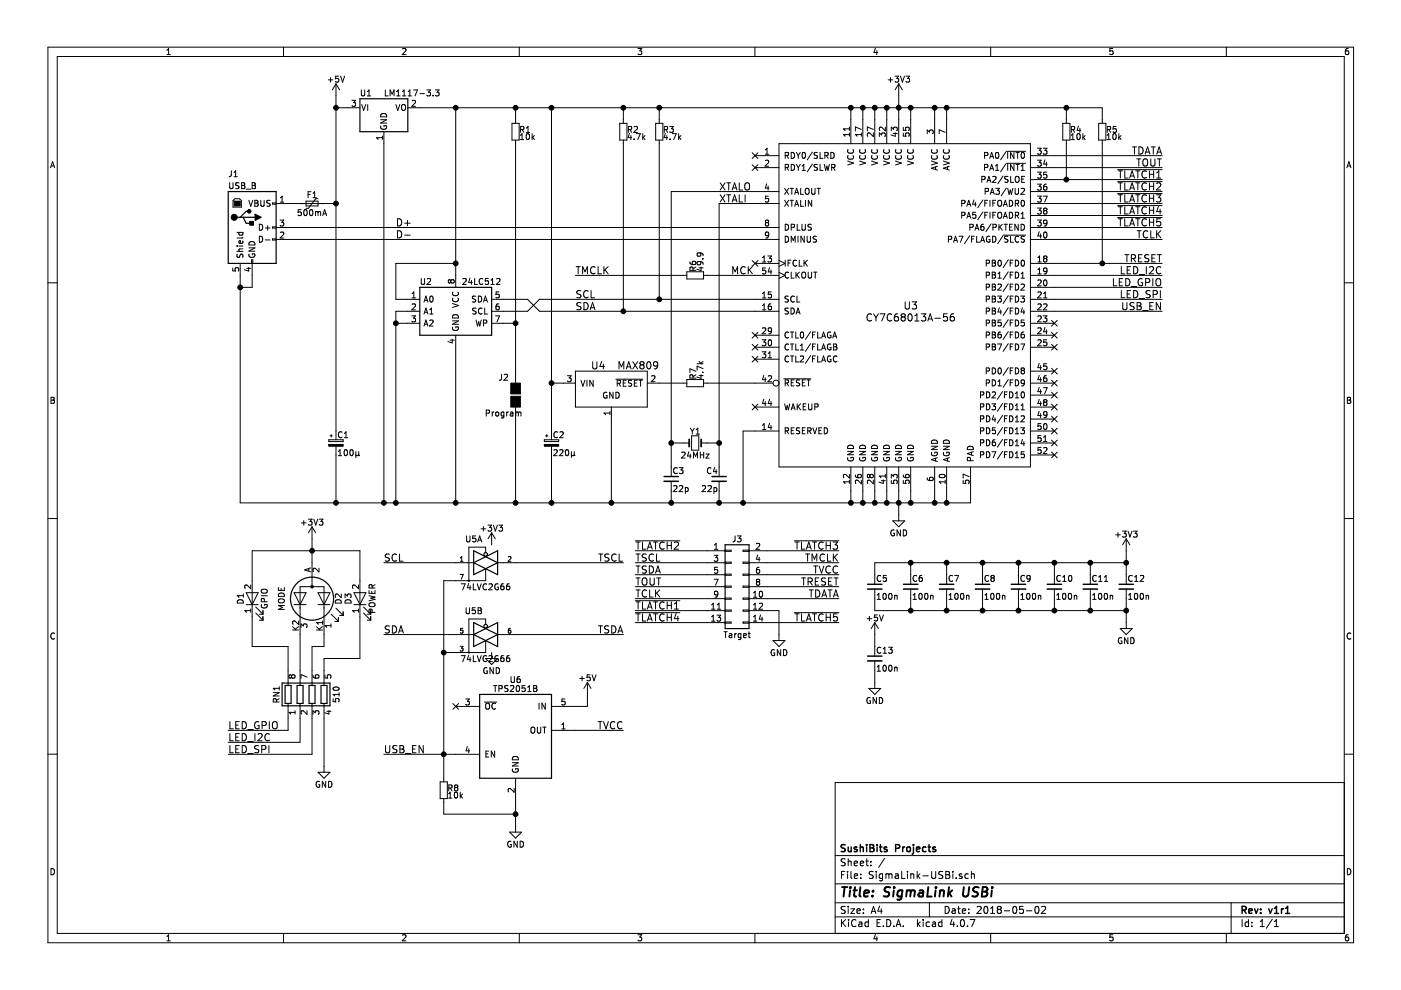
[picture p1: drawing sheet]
EESchema Schematic File Version 2
LIBS:power
LIBS:device
LIBS:transistors
LIBS:conn
LIBS:linear
LIBS:regul
LIBS:74xx
LIBS:cmos4000
LIBS:adc-dac
LIBS:memory
LIBS:xilinx
LIBS:microcontrollers
LIBS:dsp
LIBS:microchip
LIBS:analog_switches
LIBS:motorola
LIBS:texas
LIBS:intel
LIBS:audio
LIBS:interface
LIBS:digital-audio
LIBS:philips
LIBS:display
LIBS:cypress
LIBS:siliconi
LIBS:opto
LIBS:atmel
LIBS:contrib
LIBS:valves
LIBS:cy7c68013
LIBS:Connector_Specialized
LIBS:74xgxx
LIBS:usb-mux
LIBS:ADUSB2EBZ-cache
EELAYER 25 0
EELAYER END
$Descr A4 11693 8268
encoding utf-8
Sheet 1 1
Title "SigmaLink USBi"
Date "2018-05-02"
Rev "v1r1"
Comp "SushiBits Projects"
Comment1 ""
Comment2 ""
Comment3 ""
Comment4 ""
$EndDescr
$Comp
L CY7C68013A-56 U3
U 1 1
P 7600 2600
F 0 "U3" H 7600 2650 60  0000 C CNN
F 1 "CY7C68013A-56" H 7600 2550 60  0000 C CNN
F 2 "CY7C68013:QFN56_8x8mm" H 7600 2600 60  0001 C CNN
F 3 "" H 7600 2600 60  0001 C CNN
	1    7600 2600
	1    0    0    -1  
$EndComp
$Comp
L +3V3 #PWR01
U 1 1
P 7500 800
F 0 "#PWR01" H 7500 650 50  0001 C CNN
F 1 "+3V3" H 7500 940 50  0000 C CNN
F 2 "" H 7500 800 50  0001 C CNN
F 3 "" H 7500 800 50  0001 C CNN
	1    7500 800 
	1    0    0    -1  
$EndComp
$Comp
L GND #PWR02
U 1 1
P 7500 4300
F 0 "#PWR02" H 7500 4050 50  0001 C CNN
F 1 "GND" H 7500 4150 50  0000 C CNN
F 2 "" H 7500 4300 50  0001 C CNN
F 3 "" H 7500 4300 50  0001 C CNN
	1    7500 4300
	1    0    0    -1  
$EndComp
$Comp
L C_Small C4
U 1 1
P 6000 4000
F 0 "C4" H 6010 4070 50  0000 L CNN
F 1 "22p" H 6010 3920 50  0000 L CNN
F 2 "Capacitors_SMD:C_0603_HandSoldering" H 6000 4000 50  0001 C CNN
F 3 "" H 6000 4000 50  0001 C CNN
	1    6000 4000
	-1   0    0    -1  
$EndComp
$Comp
L C_Small C3
U 1 1
P 5600 4000
F 0 "C3" H 5610 4070 50  0000 L CNN
F 1 "22p" H 5610 3920 50  0000 L CNN
F 2 "Capacitors_SMD:C_0603_HandSoldering" H 5600 4000 50  0001 C CNN
F 3 "" H 5600 4000 50  0001 C CNN
	1    5600 4000
	1    0    0    -1  
$EndComp
$Comp
L Crystal_Small Y1
U 1 1
P 5800 3700
F 0 "Y1" H 5800 3800 50  0000 C CNN
F 1 "24MHz" H 5800 3600 50  0000 C CNN
F 2 "Crystals:Crystal_SMD_5032-2pin_5.0x3.2mm_HandSoldering" H 5800 3700 50  0001 C CNN
F 3 "" H 5800 3700 50  0001 C CNN
	1    5800 3700
	1    0    0    -1  
$EndComp
NoConn ~ 6300 1300
NoConn ~ 6300 1400
NoConn ~ 6300 2800
NoConn ~ 6300 2900
NoConn ~ 6300 3000
NoConn ~ 6300 2200
NoConn ~ 6300 3400
NoConn ~ 8800 3100
NoConn ~ 8800 3200
NoConn ~ 8800 3300
NoConn ~ 8800 3400
NoConn ~ 8800 3500
NoConn ~ 8800 3600
NoConn ~ 8800 3700
NoConn ~ 8800 3800
NoConn ~ 8800 2700
NoConn ~ 8800 2800
NoConn ~ 8800 2900
$Comp
L LM1117-3.3 U1
U 1 1
P 3200 900
F 0 "U1" H 3050 1025 50  0000 C CNN
F 1 "LM1117-3.3" H 3200 1025 50  0000 L CNN
F 2 "TO_SOT_Packages_SMD:SOT-223-3Lead_TabPin2" H 3200 900 50  0001 C CNN
F 3 "" H 3200 900 50  0001 C CNN
	1    3200 900 
	1    0    0    -1  
$EndComp
$Comp
L CP_Small C2
U 1 1
P 4600 3700
F 0 "C2" H 4610 3770 50  0000 L CNN
F 1 "220µ" H 4610 3620 50  0000 L CNN
F 2 "Capacitors_SMD:CP_Elec_6.3x5.3" H 4600 3700 50  0001 C CNN
F 3 "" H 4600 3700 50  0001 C CNN
	1    4600 3700
	1    0    0    -1  
$EndComp
Text Label 9700 2200 2    60   ~ 0
TRESET
Text Label 9700 2300 2    60   ~ 0
LED_I2C
Text Label 9700 2400 2    60   ~ 0
LED_GPIO
Text Label 9700 2500 2    60   ~ 0
LED_SPI
Text Label 9700 2600 2    60   ~ 0
USB_EN
$Comp
L R_Small R2
U 1 1
P 5200 1100
F 0 "R2" H 5230 1120 50  0000 L CNN
F 1 "4.7k" H 5230 1060 50  0000 L CNN
F 2 "Resistors_SMD:R_0603_HandSoldering" H 5200 1100 50  0001 C CNN
F 3 "" H 5200 1100 50  0001 C CNN
	1    5200 1100
	1    0    0    -1  
$EndComp
$Comp
L R_Small R3
U 1 1
P 5500 1100
F 0 "R3" H 5530 1120 50  0000 L CNN
F 1 "4.7k" H 5530 1060 50  0000 L CNN
F 2 "Resistors_SMD:R_0603_HandSoldering" H 5500 1100 50  0001 C CNN
F 3 "" H 5500 1100 50  0001 C CNN
	1    5500 1100
	1    0    0    -1  
$EndComp
$Comp
L R_Small R4
U 1 1
P 8900 1100
F 0 "R4" H 8930 1120 50  0000 L CNN
F 1 "10k" H 8930 1060 50  0000 L CNN
F 2 "Resistors_SMD:R_0603_HandSoldering" H 8900 1100 50  0001 C CNN
F 3 "" H 8900 1100 50  0001 C CNN
	1    8900 1100
	1    0    0    -1  
$EndComp
Text Label 4800 2300 0    60   ~ 0
TMCLK
Text Label 4800 2500 0    60   ~ 0
SCL
Text Label 4800 2600 0    60   ~ 0
SDA
Text Label 9700 1300 2    60   ~ 0
TDATA
Text Label 9700 1400 2    60   ~ 0
TOUT
Text Label 9700 1500 2    60   ~ 0
~TLATCH1
Text Label 9700 1600 2    60   ~ 0
~TLATCH2
Text Label 9700 1700 2    60   ~ 0
~TLATCH3
Text Label 9700 1800 2    60   ~ 0
~TLATCH4
Text Label 9700 1900 2    60   ~ 0
~TLATCH5
Text Label 9700 2000 2    60   ~ 0
TCLK
Text Label 6000 1600 0    60   ~ 0
XTALO
Text Label 6000 1700 0    60   ~ 0
XTALI
$Comp
L USB_B J1
U 1 1
P 2100 1900
F 0 "J1" H 1900 2350 50  0000 L CNN
F 1 "USB_B" H 1900 2250 50  0000 L CNN
F 2 "Connectors:USB_B" H 2250 1850 50  0001 C CNN
F 3 "" H 2250 1850 50  0001 C CNN
	1    2100 1900
	1    0    0    -1  
$EndComp
$Comp
L R_Small R5
U 1 1
P 9200 1100
F 0 "R5" H 9230 1120 50  0000 L CNN
F 1 "10k" H 9230 1060 50  0000 L CNN
F 2 "Resistors_SMD:R_0603_HandSoldering" H 9200 1100 50  0001 C CNN
F 3 "" H 9200 1100 50  0001 C CNN
	1    9200 1100
	1    0    0    -1  
$EndComp
$Comp
L R_Small R7
U 1 1
P 5800 3200
F 0 "R7" H 5830 3220 50  0000 L CNN
F 1 "4.7k" H 5830 3160 50  0000 L CNN
F 2 "Resistors_SMD:R_0603_HandSoldering" H 5800 3200 50  0001 C CNN
F 3 "" H 5800 3200 50  0001 C CNN
	1    5800 3200
	0    -1   -1   0   
$EndComp
$Comp
L R_Small R6
U 1 1
P 5800 2300
F 0 "R6" H 5830 2320 50  0000 L CNN
F 1 "49.9" H 5830 2260 50  0000 L CNN
F 2 "Resistors_SMD:R_0603_HandSoldering" H 5800 2300 50  0001 C CNN
F 3 "" H 5800 2300 50  0001 C CNN
	1    5800 2300
	0    -1   -1   0   
$EndComp
Wire Wire Line
	7500 800  7500 1000
Wire Wire Line
	7100 900  7100 1000
Connection ~ 7500 900 
Wire Wire Line
	7900 900  7900 1000
Wire Wire Line
	7800 900  7800 1000
Connection ~ 7800 900 
Wire Wire Line
	7600 900  7600 1000
Connection ~ 7600 900 
Wire Wire Line
	7400 900  7400 1000
Connection ~ 7400 900 
Wire Wire Line
	7300 900  7300 1000
Connection ~ 7300 900 
Wire Wire Line
	7200 900  7200 1000
Connection ~ 7200 900 
Wire Wire Line
	7500 4100 7500 4300
Wire Wire Line
	2000 4200 8100 4200
Wire Wire Line
	8100 4200 8100 4100
Connection ~ 7500 4200
Wire Wire Line
	7900 4100 7900 4200
Connection ~ 7900 4200
Wire Wire Line
	7800 4100 7800 4200
Connection ~ 7800 4200
Wire Wire Line
	7600 4100 7600 4200
Connection ~ 7600 4200
Wire Wire Line
	7100 4200 7100 4100
Wire Wire Line
	7200 4100 7200 4200
Connection ~ 7200 4200
Wire Wire Line
	7300 4100 7300 4200
Connection ~ 7300 4200
Wire Wire Line
	7400 4100 7400 4200
Connection ~ 7400 4200
Wire Wire Line
	6200 4200 6200 3600
Wire Wire Line
	6200 3600 6300 3600
Connection ~ 7100 4200
Wire Wire Line
	6300 1600 5600 1600
Wire Wire Line
	5600 1600 5600 3900
Wire Wire Line
	6300 1700 6000 1700
Wire Wire Line
	6000 1700 6000 3900
Wire Wire Line
	5900 3700 6000 3700
Connection ~ 6000 3700
Wire Wire Line
	5700 3700 5600 3700
Connection ~ 5600 3700
Wire Wire Line
	5600 4200 5600 4100
Connection ~ 6200 4200
Wire Wire Line
	6000 4100 6000 4200
Connection ~ 6000 4200
Connection ~ 5600 4200
Wire Wire Line
	8800 2200 9700 2200
Wire Wire Line
	8800 2300 9700 2300
Wire Wire Line
	8800 2400 9700 2400
Wire Wire Line
	8800 2500 9700 2500
Wire Wire Line
	8800 2600 9700 2600
Wire Wire Line
	8800 1300 9700 1300
Wire Wire Line
	9700 1400 8800 1400
Wire Wire Line
	8800 1500 9700 1500
Wire Wire Line
	9700 1600 8800 1600
Wire Wire Line
	8800 1700 9700 1700
Wire Wire Line
	9700 1800 8800 1800
Wire Wire Line
	8800 1900 9700 1900
Wire Wire Line
	9700 2000 8800 2000
Wire Wire Line
	8900 1200 8900 1500
Connection ~ 8900 1500
Wire Wire Line
	9200 1200 9200 2200
Connection ~ 9200 2200
Wire Wire Line
	9200 900  9200 1000
Connection ~ 7900 900 
Wire Wire Line
	8900 900  8900 1000
Connection ~ 8900 900 
Wire Wire Line
	5900 3200 6300 3200
Wire Wire Line
	3500 900  9200 900 
Wire Wire Line
	5900 2300 6300 2300
Wire Wire Line
	4500 2500 6300 2500
Wire Wire Line
	5500 2500 5500 1200
Wire Wire Line
	4500 2600 6300 2600
Wire Wire Line
	5200 2600 5200 1200
Wire Wire Line
	5200 900  5200 1000
Connection ~ 7100 900 
Wire Wire Line
	5500 1000 5500 900 
Connection ~ 5500 900 
Connection ~ 5200 2600
Connection ~ 5500 2500
Wire Wire Line
	4800 2300 5700 2300
$Comp
L MAX809 U4
U 1 1
P 5100 3200
F 0 "U4" H 5050 3350 60  0000 R CNN
F 1 "MAX809" H 5150 3350 60  0000 L CNN
F 2 "TO_SOT_Packages_SMD:SOT-23_Handsoldering" H 5100 3200 60  0001 C CNN
F 3 "" H 5100 3200 60  0001 C CNN
	1    5100 3200
	1    0    0    -1  
$EndComp
Wire Wire Line
	4600 4200 4600 3800
Wire Wire Line
	5500 3200 5700 3200
Wire Wire Line
	5100 3500 5100 4200
Connection ~ 5100 4200
Wire Wire Line
	4600 900  4600 3600
Connection ~ 5200 900 
Wire Wire Line
	4700 3200 4600 3200
Connection ~ 4600 3200
Connection ~ 4600 900 
$Comp
L 24LC512 U2
U 1 1
P 3800 2600
F 0 "U2" H 3550 2850 50  0000 C CNN
F 1 "24LC512" H 3850 2850 50  0000 L CNN
F 2 "Housings_SOIC:SOIC-8_3.9x4.9mm_Pitch1.27mm" H 3850 2350 50  0001 L CNN
F 3 "" H 3800 2500 50  0001 C CNN
	1    3800 2600
	1    0    0    -1  
$EndComp
Wire Wire Line
	4200 2500 4400 2500
Wire Wire Line
	4400 2500 4500 2600
Wire Wire Line
	4200 2600 4400 2600
Wire Wire Line
	4400 2600 4500 2500
$Comp
L R_Small R1
U 1 1
P 4300 1100
F 0 "R1" H 4330 1120 50  0000 L CNN
F 1 "10k" H 4330 1060 50  0000 L CNN
F 2 "Resistors_SMD:R_0603_HandSoldering" H 4300 1100 50  0001 C CNN
F 3 "" H 4300 1100 50  0001 C CNN
	1    4300 1100
	1    0    0    -1  
$EndComp
Wire Wire Line
	4300 1000 4300 900 
Connection ~ 4300 900 
Wire Wire Line
	4200 2700 4300 2700
Wire Wire Line
	4300 1200 4300 3100
Wire Wire Line
	3800 900  3800 2300
Connection ~ 3800 900 
Wire Wire Line
	3800 4200 3800 2900
Connection ~ 4600 4200
Wire Wire Line
	3400 2600 3300 2600
Wire Wire Line
	3300 2600 3300 4200
Connection ~ 3800 4200
Wire Wire Line
	3300 2700 3400 2700
Connection ~ 3300 2700
Wire Wire Line
	3800 2200 3300 2200
Wire Wire Line
	3300 2200 3300 2500
Wire Wire Line
	3300 2500 3400 2500
Connection ~ 3800 2200
Wire Wire Line
	3200 4200 3200 1200
Connection ~ 3300 4200
$Comp
L CP_Small C1
U 1 1
P 2800 3700
F 0 "C1" H 2810 3770 50  0000 L CNN
F 1 "100µ" H 2810 3620 50  0000 L CNN
F 2 "Capacitors_SMD:CP_Elec_6.3x5.3" H 2800 3700 50  0001 C CNN
F 3 "" H 2800 3700 50  0001 C CNN
	1    2800 3700
	1    0    0    -1  
$EndComp
Wire Wire Line
	2900 900  2800 900 
Wire Wire Line
	2800 800  2800 3600
Wire Wire Line
	2800 4200 2800 3800
Connection ~ 3200 4200
Wire Wire Line
	2000 2300 2000 4200
Connection ~ 2800 4200
Wire Wire Line
	2000 2400 2100 2400
Wire Wire Line
	2100 2400 2100 2300
Connection ~ 2000 2400
Wire Wire Line
	2400 2000 6300 2000
Wire Wire Line
	6300 1900 2400 1900
$Comp
L Polyfuse_Small F1
U 1 1
P 2600 1700
F 0 "F1" V 2525 1700 50  0000 C CNN
F 1 "500mA" V 2675 1700 50  0000 C CNN
F 2 "Resistors_SMD:R_0805_HandSoldering" H 2650 1500 50  0001 L CNN
F 3 "" H 2600 1700 50  0001 C CNN
	1    2600 1700
	0    1    1    0   
$EndComp
Wire Wire Line
	2700 1700 2800 1700
Connection ~ 2800 1700
Wire Wire Line
	2500 1700 2400 1700
$Comp
L +5V #PWR03
U 1 1
P 2800 800
F 0 "#PWR03" H 2800 650 50  0001 C CNN
F 1 "+5V" H 2800 940 50  0000 C CNN
F 2 "" H 2800 800 50  0001 C CNN
F 3 "" H 2800 800 50  0001 C CNN
	1    2800 800 
	1    0    0    -1  
$EndComp
Connection ~ 2800 900 
Text Label 3300 1900 0    60   ~ 0
D+
Text Label 3300 2000 0    60   ~ 0
D-
$Comp
L GS2 J2
U 1 1
P 4300 3300
F 0 "J2" H 4400 3450 50  0000 C CNN
F 1 "Program" H 4400 3151 50  0000 C CNN
F 2 "Pin_Headers:Pin_Header_Straight_1x02_Pitch2.54mm" V 4374 3300 50  0001 C CNN
F 3 "" H 4300 3300 50  0001 C CNN
	1    4300 3300
	-1   0    0    -1  
$EndComp
Connection ~ 4300 2700
Wire Wire Line
	4300 3500 4300 4200
Connection ~ 4300 4200
$Comp
L LED_Dual_CAC D2
U 1 1
P 2600 5000
F 0 "D2" H 2600 5225 50  0000 C CNN
F 1 "MODE" H 2600 4750 50  0000 C CNN
F 2 "LEDs:LED_D3.0mm-3" H 2650 5000 50  0001 C CNN
F 3 "" H 2650 5000 50  0001 C CNN
	1    2600 5000
	0    1    1    0   
$EndComp
$Comp
L LED D1
U 1 1
P 2100 5000
F 0 "D1" H 2100 5100 50  0000 C CNN
F 1 "GPIO" H 2100 4900 50  0000 C CNN
F 2 "LEDs:LED-3MM" H 2100 5000 50  0001 C CNN
F 3 "" H 2100 5000 50  0001 C CNN
	1    2100 5000
	0    -1   -1   0   
$EndComp
$Comp
L LED D3
U 1 1
P 3000 5000
F 0 "D3" H 3000 5100 50  0000 C CNN
F 1 "POWER" H 3000 4900 50  0000 C CNN
F 2 "LEDs:LED-3MM" H 3000 5000 50  0001 C CNN
F 3 "" H 3000 5000 50  0001 C CNN
	1    3000 5000
	0    -1   -1   0   
$EndComp
$Comp
L R_Pack04 RN1
U 1 1
P 2600 5800
F 0 "RN1" V 2300 5800 50  0000 C CNN
F 1 "510" V 2800 5800 50  0000 C CNN
F 2 "Resistors_SMD:R_Array_Convex_4x0603" V 2875 5800 50  0001 C CNN
F 3 "" H 2600 5800 50  0001 C CNN
	1    2600 5800
	1    0    0    -1  
$EndComp
Wire Wire Line
	2700 5600 2700 5500
Wire Wire Line
	2700 5500 3000 5500
Wire Wire Line
	3000 5500 3000 5150
Wire Wire Line
	2600 5600 2600 5400
Wire Wire Line
	2600 5400 2700 5400
Wire Wire Line
	2700 5400 2700 5300
Wire Wire Line
	2500 5600 2500 5300
Wire Wire Line
	2400 5600 2400 5400
Wire Wire Line
	2400 5400 2100 5400
Wire Wire Line
	2100 5400 2100 5150
Wire Wire Line
	2600 4500 2600 4700
Wire Wire Line
	2100 4600 3000 4600
Wire Wire Line
	3000 4600 3000 4850
Connection ~ 2600 4600
Wire Wire Line
	2100 4600 2100 4850
Text Label 1900 6100 0    60   ~ 0
LED_GPIO
Text Label 1900 6200 0    60   ~ 0
LED_I2C
Text Label 1900 6300 0    60   ~ 0
LED_SPI
$Comp
L GND #PWR04
U 1 1
P 2700 6400
F 0 "#PWR04" H 2700 6150 50  0001 C CNN
F 1 "GND" H 2700 6250 50  0000 C CNN
F 2 "" H 2700 6400 50  0001 C CNN
F 3 "" H 2700 6400 50  0001 C CNN
	1    2700 6400
	1    0    0    -1  
$EndComp
Wire Wire Line
	1900 6100 2400 6100
Wire Wire Line
	2400 6100 2400 6000
Wire Wire Line
	1900 6200 2500 6200
Wire Wire Line
	2500 6200 2500 6000
Wire Wire Line
	1900 6300 2600 6300
Wire Wire Line
	2600 6300 2600 6000
Wire Wire Line
	2700 6400 2700 6000
Text Label 6100 2300 0    60   ~ 0
MCK
$Comp
L Conn_02x07_Odd_Even J3
U 1 1
P 6100 4900
F 0 "J3" H 6150 5300 50  0000 C CNN
F 1 "Target" H 6150 4500 50  0000 C CNN
F 2 "Connectors_Multicomp:Multicomp_MC9A22-1434_2x07x2.54mm_Angled" H 6100 4900 50  0001 C CNN
F 3 "" H 6100 4900 50  0001 C CNN
	1    6100 4900
	1    0    0    -1  
$EndComp
Text Label 7000 4600 2    60   ~ 0
~TLATCH3
Text Label 7000 4700 2    60   ~ 0
TMCLK
Text Label 7000 4800 2    60   ~ 0
TVCC
Text Label 7000 4900 2    60   ~ 0
TRESET
Text Label 7000 5000 2    60   ~ 0
TDATA
Text Label 7000 5200 2    60   ~ 0
~TLATCH5
Text Label 5300 4600 0    60   ~ 0
~TLATCH2
Text Label 5300 4700 0    60   ~ 0
TSCL
Text Label 5300 4800 0    60   ~ 0
TSDA
Text Label 5300 4900 0    60   ~ 0
TOUT
Text Label 5300 5000 0    60   ~ 0
TCLK
Text Label 5300 5100 0    60   ~ 0
~TLATCH1
Text Label 5300 5200 0    60   ~ 0
~TLATCH4
Wire Wire Line
	5300 4600 5900 4600
Wire Wire Line
	6400 4600 7000 4600
Wire Wire Line
	7000 4700 6400 4700
Wire Wire Line
	5900 4700 5300 4700
Wire Wire Line
	5300 4800 5900 4800
Wire Wire Line
	6400 4800 7000 4800
Wire Wire Line
	7000 4900 6400 4900
Wire Wire Line
	5900 4900 5300 4900
Wire Wire Line
	5300 5000 5900 5000
Wire Wire Line
	6400 5000 7000 5000
Wire Wire Line
	7000 5200 6400 5200
Wire Wire Line
	5900 5200 5300 5200
Wire Wire Line
	5300 5100 5900 5100
$Comp
L GND #PWR05
U 1 1
P 6500 5300
F 0 "#PWR05" H 6500 5050 50  0001 C CNN
F 1 "GND" H 6500 5150 50  0000 C CNN
F 2 "" H 6500 5300 50  0001 C CNN
F 3 "" H 6500 5300 50  0001 C CNN
	1    6500 5300
	1    0    0    -1  
$EndComp
Wire Wire Line
	6400 5100 6500 5100
Wire Wire Line
	6500 5100 6500 5300
$Comp
L 74LVC2G66 U5
U 1 1
P 4050 4700
F 0 "U5" H 3950 4900 50  0000 C CNN
F 1 "74LVC2G66" H 4050 4500 50  0000 C CNN
F 2 "Housings_SSOP:VSSOP-8_2.3x2mm_Pitch0.5mm" H 4050 4700 50  0001 C CNN
F 3 "" H 4050 4700 50  0001 C CNN
	1    4050 4700
	1    0    0    -1  
$EndComp
$Comp
L 74LVC2G66 U5
U 2 1
P 4050 5300
F 0 "U5" H 3950 5500 50  0000 C CNN
F 1 "74LVC2G66" H 4050 5100 50  0000 C CNN
F 2 "Housings_SSOP:VSSOP-8_2.3x2mm_Pitch0.5mm" H 4050 5300 50  0001 C CNN
F 3 "" H 4050 5300 50  0001 C CNN
	2    4050 5300
	1    0    0    -1  
$EndComp
$Comp
L TPS2051B U6
U 1 1
P 4300 6100
F 0 "U6" H 4300 6525 50  0000 C CNN
F 1 "TPS2051B" H 4300 6450 50  0000 C CNN
F 2 "TO_SOT_Packages_SMD:SOT-23-5_HandSoldering" H 4300 6600 50  0001 C CNN
F 3 "" H 4250 6400 50  0001 C CNN
	1    4300 6100
	1    0    0    -1  
$EndComp
$Comp
L R_Small R8
U 1 1
P 3700 6600
F 0 "R8" H 3730 6620 50  0000 L CNN
F 1 "10k" H 3730 6560 50  0000 L CNN
F 2 "Resistors_SMD:R_0603_HandSoldering" H 3700 6600 50  0001 C CNN
F 3 "" H 3700 6600 50  0001 C CNN
	1    3700 6600
	1    0    0    -1  
$EndComp
Wire Wire Line
	3200 6300 3800 6300
Wire Wire Line
	3700 4850 3700 6500
Connection ~ 3700 6300
Wire Wire Line
	3800 4850 3700 4850
Wire Wire Line
	3800 5450 3700 5450
Connection ~ 3700 5450
NoConn ~ 3800 5900
$Comp
L +3V3 #PWR06
U 1 1
P 4100 4550
F 0 "#PWR06" H 4100 4400 50  0001 C CNN
F 1 "+3V3" H 4100 4690 50  0000 C CNN
F 2 "" H 4100 4550 50  0001 C CNN
F 3 "" H 4100 4550 50  0001 C CNN
	1    4100 4550
	1    0    0    -1  
$EndComp
$Comp
L GND #PWR07
U 1 1
P 4100 5450
F 0 "#PWR07" H 4100 5200 50  0001 C CNN
F 1 "GND" H 4100 5300 50  0000 C CNN
F 2 "" H 4100 5450 50  0001 C CNN
F 3 "" H 4100 5450 50  0001 C CNN
	1    4100 5450
	1    0    0    -1  
$EndComp
$Comp
L GND #PWR08
U 1 1
P 4300 6900
F 0 "#PWR08" H 4300 6650 50  0001 C CNN
F 1 "GND" H 4300 6750 50  0000 C CNN
F 2 "" H 4300 6900 50  0001 C CNN
F 3 "" H 4300 6900 50  0001 C CNN
	1    4300 6900
	1    0    0    -1  
$EndComp
Wire Wire Line
	4300 6700 4300 6900
Wire Wire Line
	4300 6800 3700 6800
Wire Wire Line
	3700 6800 3700 6700
Connection ~ 4300 6800
Wire Wire Line
	3200 5300 3800 5300
Wire Wire Line
	3200 4700 3800 4700
Wire Wire Line
	5200 4700 4300 4700
Wire Wire Line
	5200 5300 4300 5300
Wire Wire Line
	5200 6100 4800 6100
Text Label 3200 4700 0    60   ~ 0
SCL
Text Label 3200 5300 0    60   ~ 0
SDA
Text Label 3200 6300 0    60   ~ 0
USB_EN
Text Label 5200 4700 2    60   ~ 0
TSCL
Text Label 5200 5300 2    60   ~ 0
TSDA
Text Label 5200 6100 2    60   ~ 0
TVCC
$Comp
L +5V #PWR09
U 1 1
P 4900 5800
F 0 "#PWR09" H 4900 5650 50  0001 C CNN
F 1 "+5V" H 4900 5940 50  0000 C CNN
F 2 "" H 4900 5800 50  0001 C CNN
F 3 "" H 4900 5800 50  0001 C CNN
	1    4900 5800
	1    0    0    -1  
$EndComp
Wire Wire Line
	4800 5900 4900 5900
Wire Wire Line
	4900 5900 4900 5800
$Comp
L +3V3 #PWR010
U 1 1
P 2600 4500
F 0 "#PWR010" H 2600 4350 50  0001 C CNN
F 1 "+3V3" H 2600 4640 50  0000 C CNN
F 2 "" H 2600 4500 50  0001 C CNN
F 3 "" H 2600 4500 50  0001 C CNN
	1    2600 4500
	1    0    0    -1  
$EndComp
$Comp
L C_Small C5
U 1 1
P 7300 4900
F 0 "C5" H 7310 4970 50  0000 L CNN
F 1 "100n" H 7310 4820 50  0000 L CNN
F 2 "Capacitors_SMD:C_0603_HandSoldering" H 7300 4900 50  0001 C CNN
F 3 "" H 7300 4900 50  0001 C CNN
	1    7300 4900
	1    0    0    -1  
$EndComp
$Comp
L C_Small C6
U 1 1
P 7600 4900
F 0 "C6" H 7610 4970 50  0000 L CNN
F 1 "100n" H 7610 4820 50  0000 L CNN
F 2 "Capacitors_SMD:C_0603_HandSoldering" H 7600 4900 50  0001 C CNN
F 3 "" H 7600 4900 50  0001 C CNN
	1    7600 4900
	1    0    0    -1  
$EndComp
$Comp
L C_Small C7
U 1 1
P 7900 4900
F 0 "C7" H 7910 4970 50  0000 L CNN
F 1 "100n" H 7910 4820 50  0000 L CNN
F 2 "Capacitors_SMD:C_0603_HandSoldering" H 7900 4900 50  0001 C CNN
F 3 "" H 7900 4900 50  0001 C CNN
	1    7900 4900
	1    0    0    -1  
$EndComp
$Comp
L C_Small C8
U 1 1
P 8200 4900
F 0 "C8" H 8210 4970 50  0000 L CNN
F 1 "100n" H 8210 4820 50  0000 L CNN
F 2 "Capacitors_SMD:C_0603_HandSoldering" H 8200 4900 50  0001 C CNN
F 3 "" H 8200 4900 50  0001 C CNN
	1    8200 4900
	1    0    0    -1  
$EndComp
$Comp
L C_Small C9
U 1 1
P 8500 4900
F 0 "C9" H 8510 4970 50  0000 L CNN
F 1 "100n" H 8510 4820 50  0000 L CNN
F 2 "Capacitors_SMD:C_0603_HandSoldering" H 8500 4900 50  0001 C CNN
F 3 "" H 8500 4900 50  0001 C CNN
	1    8500 4900
	1    0    0    -1  
$EndComp
$Comp
L C_Small C10
U 1 1
P 8800 4900
F 0 "C10" H 8810 4970 50  0000 L CNN
F 1 "100n" H 8810 4820 50  0000 L CNN
F 2 "Capacitors_SMD:C_0603_HandSoldering" H 8800 4900 50  0001 C CNN
F 3 "" H 8800 4900 50  0001 C CNN
	1    8800 4900
	1    0    0    -1  
$EndComp
$Comp
L C_Small C11
U 1 1
P 9100 4900
F 0 "C11" H 9110 4970 50  0000 L CNN
F 1 "100n" H 9110 4820 50  0000 L CNN
F 2 "Capacitors_SMD:C_0603_HandSoldering" H 9100 4900 50  0001 C CNN
F 3 "" H 9100 4900 50  0001 C CNN
	1    9100 4900
	1    0    0    -1  
$EndComp
$Comp
L C_Small C12
U 1 1
P 9400 4900
F 0 "C12" H 9410 4970 50  0000 L CNN
F 1 "100n" H 9410 4820 50  0000 L CNN
F 2 "Capacitors_SMD:C_0603_HandSoldering" H 9400 4900 50  0001 C CNN
F 3 "" H 9400 4900 50  0001 C CNN
	1    9400 4900
	1    0    0    -1  
$EndComp
$Comp
L +3V3 #PWR011
U 1 1
P 9400 4600
F 0 "#PWR011" H 9400 4450 50  0001 C CNN
F 1 "+3V3" H 9400 4740 50  0000 C CNN
F 2 "" H 9400 4600 50  0001 C CNN
F 3 "" H 9400 4600 50  0001 C CNN
	1    9400 4600
	1    0    0    -1  
$EndComp
$Comp
L GND #PWR012
U 1 1
P 9400 5200
F 0 "#PWR012" H 9400 4950 50  0001 C CNN
F 1 "GND" H 9400 5050 50  0000 C CNN
F 2 "" H 9400 5200 50  0001 C CNN
F 3 "" H 9400 5200 50  0001 C CNN
	1    9400 5200
	1    0    0    -1  
$EndComp
Wire Wire Line
	9400 4600 9400 4800
Wire Wire Line
	9400 5000 9400 5200
Wire Wire Line
	9400 5100 7300 5100
Wire Wire Line
	7300 5100 7300 5000
Connection ~ 9400 5100
Wire Wire Line
	9400 4700 7300 4700
Wire Wire Line
	7300 4700 7300 4800
Connection ~ 9400 4700
Wire Wire Line
	7600 4800 7600 4700
Connection ~ 7600 4700
Wire Wire Line
	7900 4800 7900 4700
Connection ~ 7900 4700
Wire Wire Line
	8200 4800 8200 4700
Connection ~ 8200 4700
Wire Wire Line
	8500 4800 8500 4700
Connection ~ 8500 4700
Wire Wire Line
	8800 4800 8800 4700
Connection ~ 8800 4700
Wire Wire Line
	9100 4800 9100 4700
Connection ~ 9100 4700
Wire Wire Line
	9100 5000 9100 5100
Connection ~ 9100 5100
Wire Wire Line
	8800 5100 8800 5000
Connection ~ 8800 5100
Wire Wire Line
	8500 5000 8500 5100
Connection ~ 8500 5100
Wire Wire Line
	8200 5100 8200 5000
Connection ~ 8200 5100
Wire Wire Line
	7900 5000 7900 5100
Connection ~ 7900 5100
Wire Wire Line
	7600 5100 7600 5000
Connection ~ 7600 5100
$Comp
L +5V #PWR013
U 1 1
P 7300 5300
F 0 "#PWR013" H 7300 5150 50  0001 C CNN
F 1 "+5V" H 7300 5440 50  0000 C CNN
F 2 "" H 7300 5300 50  0001 C CNN
F 3 "" H 7300 5300 50  0001 C CNN
	1    7300 5300
	1    0    0    -1  
$EndComp
$Comp
L GND #PWR014
U 1 1
P 7300 5700
F 0 "#PWR014" H 7300 5450 50  0001 C CNN
F 1 "GND" H 7300 5550 50  0000 C CNN
F 2 "" H 7300 5700 50  0001 C CNN
F 3 "" H 7300 5700 50  0001 C CNN
	1    7300 5700
	1    0    0    -1  
$EndComp
$Comp
L C_Small C13
U 1 1
P 7300 5500
F 0 "C13" H 7310 5570 50  0000 L CNN
F 1 "100n" H 7310 5420 50  0000 L CNN
F 2 "Capacitors_SMD:C_0603_HandSoldering" H 7300 5500 50  0001 C CNN
F 3 "" H 7300 5500 50  0001 C CNN
	1    7300 5500
	1    0    0    -1  
$EndComp
Wire Wire Line
	7300 5300 7300 5400
Wire Wire Line
	7300 5600 7300 5700
$EndSCHEMATC
